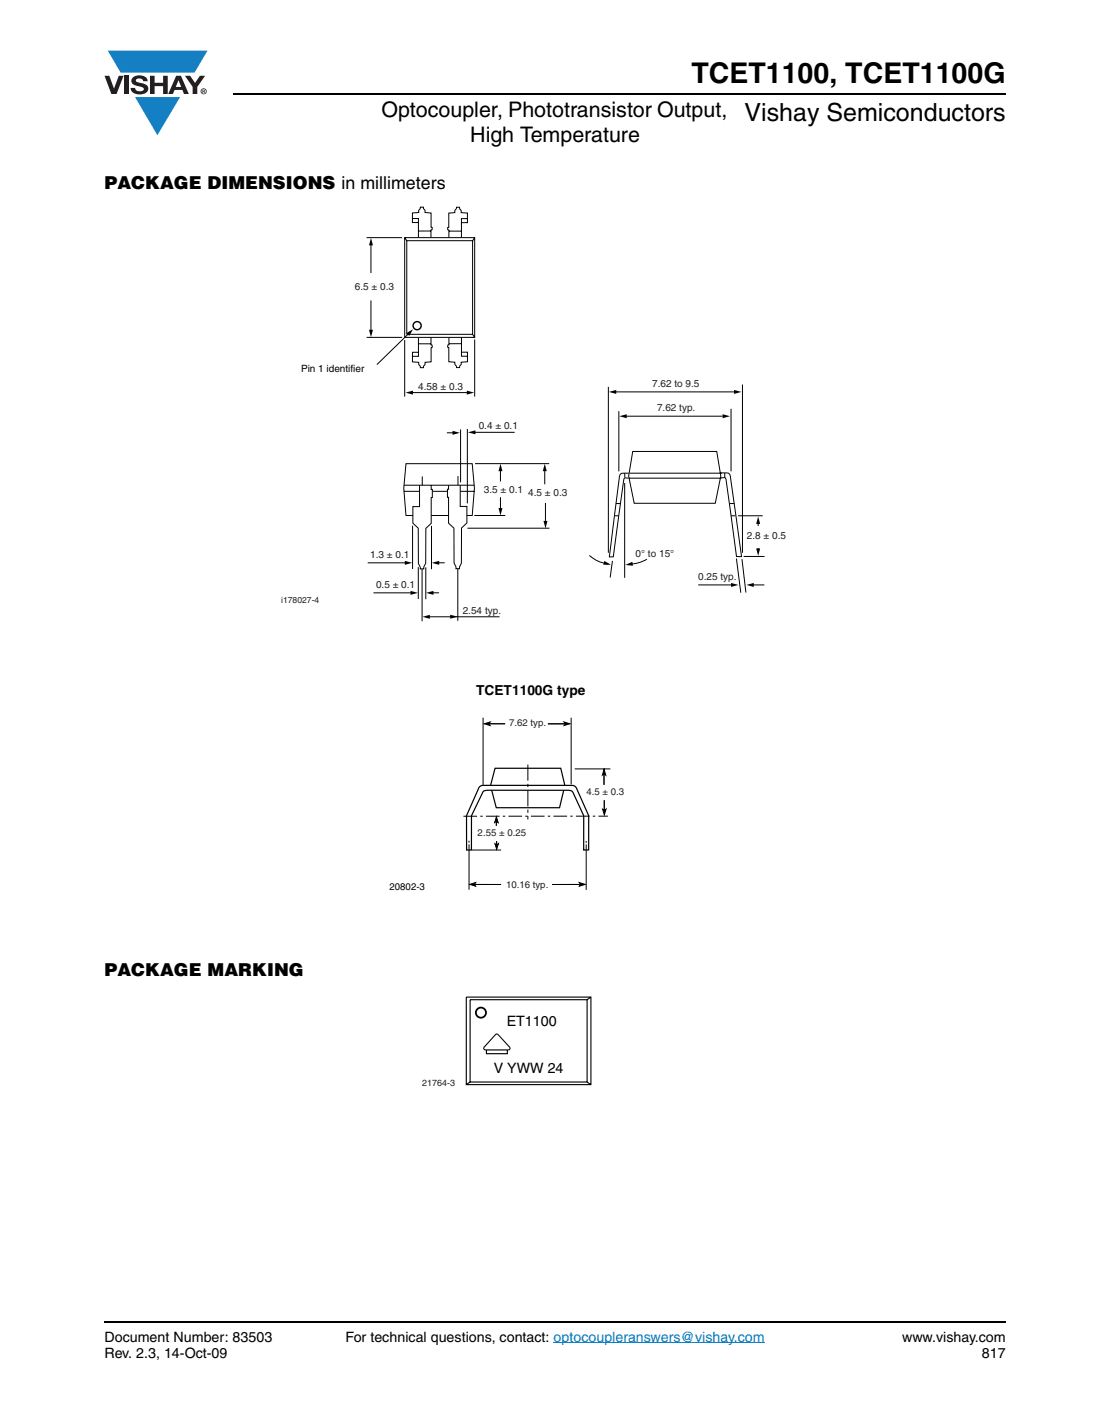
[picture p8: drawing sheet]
<svg xmlns="http://www.w3.org/2000/svg" width="216mm" height="279mm" viewBox="0 0 216 279" stroke-linecap="round" stroke-linejoin="round" font-family="sans-serif">
<g fill="#147fc3">
<path d="M21.3 10h19.7l-2.6 4.4h-3.8h-10.8z"/>
<path d="M26.7 19.2h8.9l-4.5 7.5z"/>
</g>
<g fill="#231f20">
<path d="M20.6 15h1l.9 2.5 1-2.5h.9l-1.4 3.6h-1z"/>
<path d="M24.6 15h.9v3.6h-.9z"/>
<path d="M26.3 15.3a2.1 2.1 0 0 1 2.8 .3l.1 .4h-.9a.79 .79 0 0 0-.7-.5 .79 .79 0 0 0-.8 .4l.3 .3 1 .2a1.08 1.08 0 0 1 1.2 1.1 1.08 1.08 0 0 1-1.1 1.1 1.73 1.73 0 0 1-2.4-1.2h.9a.96 .96 0 0 0 .8 .6 .96 .96 0 0 0 .9-.4 1.31 1.31 0 0 0-1.2-.6 1.03 1.03 0 0 1-1.1-.6 1.03 1.03 0 0 1 .2-1.1z"/>
<path d="M29.6 15h.9v1.3h1.7v-1.3h.9v3.6h-.9v-1.6h-1.7v1.6h-.9z"/>
<path d="M36.5 15h1.1l.9 1.4 1-1.4h1l-1.5 2.2v1.4h-.9v-1.4z"/>
<path d="M35.3 15.8l.5 1.4h-1.1zM34.8 15l-1.6 3.6h1l.3-.8h1.5l.3 .8h1l-1.6-3.6z"/>
<path d="M39.8 18a.46 .46 0 0 1 .9 0 .46 .46 0 0 1-.9 0zM39.6 18a.6 .6 0 0 0 1.2 0 .6 .6 0 0 0-1.2 0z"/>
<path d="M40.1 17.8h.2v.2h-.2zM40 17.7v.7h.1v-.3l.4 .3-.2-.3 .2-.2-.1-.2z"/>
</g>
<path d="M109.3 265.1h41.7" fill="none" stroke="#007ec4" stroke-width=".2"/>
<path d="M46.1 18.6h152.5M20.6 261h178" fill="none" stroke="#000" stroke-width=".36"/>
<path d="M55.5 40.8h99.8v81.9h-99.8z" fill="#fff"/>
<g fill="#000">
<path d="M73.3 47l.4 1.4h-.8zM72.9 65.1h.8l-.4 1.5zM80.1 77.5l1.5-.4v.8zM92.2 77.1l1.5 .4-1.5 .4zM98.9 91.6l.4 1.4h-.8zM107.6 91.6l.4 1.4h-.8zM122.3 82.2l1.5-.4v.8zM142.7 81.8l1.5 .4-1.5 .4zM80 110.7l1.4 .4-1.4 .4zM85.3 111.1l1.5-.4v.8zM98.5 100.3h.8l-.4 1.5zM107.4 102.9h.7l-.4 1.4z"/>
<path d="M119.4 110.8l1.3 .7h-1.5zM123.5 111.5l1.4-.6 .1 .8zM144.4 115.1l1.5 .4-1.5 .4zM147.4 115.5l1.5-.4v.8zM149.8 102l.4 1.5h-.8zM149.4 108.3h.8l-.4 1.5zM83.4 121.8l1.5-.4v.8zM88.9 121.4l1.5 .4-1.5 .4z"/>
</g>
<g fill="none" stroke="#000" stroke-width=".2">
<path d="M72.4 46.9h7M73.3 48.2v5.7M73.3 59.3v6M79.9 46.9h13.9v19.7h-13.9zM79.9 47l.4 .5M80.4 47.5h13v18.5h-13zM81.5 43.1v.8h1.1M85.1 45.6h-2.4M85.1 46.9v-1.5h.2l.1-.4-.2-.1v-2.8l-1.2-.1-.1-.5-.2-.3-.1-.3h-.6v.3l-.3 .3v.5h-1.2v1.1h1.1v3.8M88.7 46.9v-1.5h-.2l-.1-.3 .2-.2v-2.8l1.2-.1v-.5l.3-.3 .1-.3h.6v.4l.3 .2v.5l1.2 .1v1.1h-1.2v3.7M88.7 45.6h2.4M92.3 43.2v.8h-1.1"/>
<path d="M93.7 47l-.3 .5M72.4 66.6h7M79.9 67.1v11.2M81 65.5l-.4 .6M81.4 77.5h11M82.6 69.6h-1.1v.8M82.7 66.6v3.8h-1.2v1.1h1.2v.5l.3 .3v.3h.6l.1-.3 .3-.3v-.5l1.2-.1v-2.8l.2-.1-.1-.4h-.2v-1.5M82.7 67.9h2.4M91.1 67.9h-2.4M91.2 66.6v3.7h1.1v1.1l-1.2 .1v.5l-.3 .3v.3h-.6l-.1-.3-.2-.3-.1-.5-1.1-.1v-2.8l-.3-.1 .1-.4h.2v-1.5M91.2 69.5h1.1v.8M93.3 66l.4 .6"/>
<path d="M93.8 67v11.3M79.8 97h13.9M80.2 91.6h13.1l.4 4.8-.4 5.4h-13.1l-.4-5.4zM83.4 94.1v6.1M90.5 94v6.1M93.8 91.5h14.7M98.9 92.8v2.3M98.9 98.2v2.3M107.6 92.8v2.8M107.7 99.3v3.8M121.7 99.4h.8M122.2 81.2v11.9"/>
<path d="M123.4 95.4v18.7M124.2 93.4h-.7a.91 .91 0 0 0-1.2 1.1l-1.9 15.5 .7-.1 2.1-14.7a.63 .63 0 0 1 .7-.8h.3M124.3 94.4h18.2M124.4 93.4h18.2M125 89.1h16.6l.8 4.9-1.1 5.4h-16l-1.1-5.4zM142.4 93.4h.7a.91 .91 0 0 1 1.2 1l2.2 15.5h-1l-2-14.8a.63 .63 0 0 0-.8-.8h-.3M144.2 99.4h.8M144.4 80.7v12.4M72.6 111.1h7.5M81.5 103.8v8.6M83.4 105.5v17.2M83.4 102.4v1.7"/>
<path d="M85.2 103.8v8.6M90.4 105.4v17.2M90.5 102.3v1.8M92.3 104.3h16.2M93.7 101.8h6.1M116.4 109.7l1.5 1 2.3 .7M121 110.8l-.5 3.2M121.3 101.8h.9M127.8 110.4l-1.7 .7-2.1 .4M137.9 115.5h6.7M144.4 101.8h.8M145.5 110.3l.8 6.7"/>
<path d="M145.8 101.8h4.9M146.6 110.4l.7 6.6M146.9 109.9h4.1M148.6 115.5h2.4M149.8 102.9v5.6M84.7 121.8h14"/>
</g>
<path d="M88.6 95.8h2.3v4.2h1.3v3.3l-1 1-.1 6.9-.3 .7v.4h-.7v-.4l-.4-.7v-6.9l-1.1-1v-5.1h-.2v-1.6h.2z" fill="#fff"/>
<path d="M88.6 95.8v.8h-.2v1.6h.2v5.1l1.1 1v6.9l.4 .7v.4h.7v-.4l.3-.7 .1-6.9 1-1v-3.3h-1.3v-4.2" fill="none" stroke="#000" stroke-width=".2"/>
<path d="M82.9 95.8h2.3v.8h.2v1.6h-.2v5.1l-1.1 1v6.9l-.4 .7v.4h-.7v-.3l-.4-.7v-7l-1-1v-3.3h1.3z" fill="#fff"/>
<path d="M79.8 95.8h13.9M82.9 95.8v4.2h-1.3v3.3l1 1v7l.4 .7v.3h.7v-.4l.4-.7v-6.9l1.1-1v-5.1h.2v-1.6h-.2v-.8M88.3 85.5h1.3M91 84.8v10.5M92.3 84.7v14.7M93.7 85.4h8M123.4 93.4v.9M123.7 82.2h19M143.2 93.4v.9M85.9 111.1h1.9" fill="none" stroke="#000" stroke-width=".2"/>
<path d="M89.4 85.1l1.5 .4-1.5 .4zM92.4 85.4l1.5-.4v.8z" fill="#000"/>
<circle cx="82.4" cy="64.3" r=".8" fill="#fff"/>
<circle cx="82.4" cy="64.3" r=".8" fill="none" stroke="#000" stroke-width=".28"/>
<path d="M80.3 65.8l1.3-.8-.8 1.3z" fill="#000"/>
<path d="M80.7 65.9l-6.2 6.1" fill="none" stroke="#000" stroke-width=".2"/>
<path d="M149.4 103.9h.6v4.1h-.6z" fill="#fff"/>
<path d="M120.3 77.4l1.4-.4v.8zM145 77l1.5 .4-1.5 .4zM81.1 116.7l1.5 .4-1.5 .4zM84.2 117.1l1.4-.4v.8z" fill="#000"/>
<path d="M120.2 76.4v32.8M121.6 77.4h23.4M146.7 75.9v33.3M73.8 117.1h7.4M82.6 112v6.3M84.1 112v6.3M84.8 117.1h1.9" fill="none" stroke="#000" stroke-width=".2"/>
<path d="M76.9 135h46.4v41.1h-46.4z" fill="#fff"/>
<path d="M97.8 151.7h13l.9 3.9-.3 .3-.9 3.6h-12.5l-.9-3.6-.3-.3z" fill="none" stroke="#000" stroke-width=".24"/>
<path d="M94.8 155.3l.4-.2h16.4l1.9 .1 .3 .3 2.5 5.6v6.7h-1v-6.7l-2-4.4a.9 .9 0 0 0-1.1-.7h-15.4a1.27 1.27 0 0 0-1.5 .6l-2.2 4.5v6.7h-.9v-6.7z" fill="#fff"/>
<path d="M94.8 155.3l.4-.2h16.4l1.9 .1 .3 .3 2.5 5.6v6.7h-1v-6.7l-2-4.4a.9 .9 0 0 0-1.1-.7h-15.4a1.27 1.27 0 0 0-1.5 .6l-2.2 4.5v6.7h-.9v-6.7z" fill="none" stroke="#000" stroke-width=".24"/>
<path d="M91.5 161.2h28.6" fill="none" stroke="#000" stroke-width=".2" stroke-dasharray="2.7 .6 .5 .6" stroke-linecap="butt"/>
<g fill="none" stroke="#000" stroke-width=".2">
<path d="M95.4 141.7v13.3M95.7 142.9l1.1-.3-.3 .3 .3 .4zM96.4 142.9h3.4M108.2 142.9h3.7M111.4 142.6l1.2 .3-1.2 .4 .3-.4zM112.8 141.7v13.2M113.5 151.8h7.1M119 159.8l.4 .3 .3-.3-.3 1.1zM119.3 152.5v2.5M119.3 151.9l.4 1.2-.4-.3-.3 .2zM119.4 158v2.2M92.6 166v.4"/>
<path d="M92.6 166.7v9M92.8 174.6l1.1-.3-.3 .3 .3 .4zM93.2 167.8h5.8M93.4 174.6h5.6M97.8 166.6l.3 .3 .3-.3-.3 1.1zM98 161.8v1.2M98.1 161.3l.3 1.1-.3-.3-.4 .3zM98.1 166.1v.9M109.1 174.6h5.9M114.4 174.3l1.2 .3-1.1 .4 .2-.4zM115.8 166v.4M115.8 166.7v9"/>
</g>
<path d="M95.7 142.9l1.1-.3-.3 .3 .3 .4zM111.4 142.6l1.2 .3-1.2 .4 .3-.4zM119.3 151.9l.4 1.2-.4-.3-.3 .2zM92.8 174.6l1.1-.3-.3 .3 .3 .4zM98 161.8v1.2zM98.1 161.3l.3 1.1-.3-.3-.4 .3zM98.1 166.1v.9zM97.8 166.6l.3 .3 .3-.3-.3 1.1zM114.4 174.3l1.2 .3-1.1 .4 .2-.4zM119 159.8l.4 .3 .3-.3-.3 1.1z" fill="#000"/>
<path d="M104.3 151v10.8" fill="none" stroke="#000" stroke-width=".2" stroke-dasharray="3.2 .6 .6 .6" stroke-linecap="butt"/>
<path d="M83.4 196.8h33.4v18h-33.4z" fill="#fff"/>
<path d="M92.1 196.9h24.6v17.3h-24.6zM92.9 197.4h23.1v16.3h-23.1zM116.7 196.9l-.7 .5M92.9 213.6l-.8 .5M116 213.7l.7 .4" fill="none" stroke="#000" stroke-width=".22"/>
<circle cx="95" cy="200" r="1" fill="#fff"/>
<circle cx="95" cy="200" r="1" fill="none" stroke="#000" stroke-width=".35"/>
<path d="M97.9 204.4l.2-.1 .3 .1 2.2 2.5v.3h-4.9v-.3zM96.2 207.4h3.9v.5h-3.9zM97.8 204.2l-2.2 2.5a.43 .43 0 0 0 0 .6l.4 .1v.8h4.3v-.8l.4-.1a.44 .44 0 0 0 0-.7l-2.2-2.4a.44 .44 0 0 0-.7 0z" fill="#000"/>
<text font-size="5.6" x="136.6" y="16.4">TCET1100, TCET1100G</text>
<text font-size="4.9" x="147.1" y="24">Vishay Semiconductors</text>
<g font-size="4.2">
<text x="75.3" y="23.1">Optocoupler, Phototransistor Output,</text>
<text x="92.9" y="28.1">High Temperature</text>
</g>
<g font-size="3.5">
<text x="20.6" y="37.3">PACKAGE DIMENSIONS in millimeters</text>
<text x="20.6" y="192.7">PACKAGE MARKING</text>
</g>
<g font-size="2.8">
<text x="100.1" y="202.7">ET1100</text>
<text x="97.5" y="212">V YWW 24</text>
<text x="20.6" y="264.9">Document Number: 83503</text>
<text x="20.6" y="268.1">Rev. 2.3, 14-Oct-09</text>
<text x="68.2" y="264.9">For technical questions, contact: optocoupleranswers@vishay.com</text>
<text x="178.2" y="264.9">www.vishay.com</text>
<text x="194" y="268.1">817</text>
</g>
<text font-size="2.7" x="94.1" y="137.3">TCET1100G type</text>
<g font-size="2" fill="#231f20">
<text x="70.1" y="57.2">6.5 ± 0.3</text>
<text x="82.6" y="77">4.58 ± 0.3</text>
<text x="128.8" y="76.4">7.62 to 9.5</text>
<text x="129.8" y="81.2">7.62 typ.</text>
<text x="94.6" y="84.7">0.4 ± 0.1</text>
<text x="95.6" y="97.3">3.5 ± 0.1</text>
<text x="104.3" y="97.8">4.5 ± 0.3</text>
<text x="147.5" y="106.4">2.8</text>
<text x="150.8" y="106.4">± 0.5</text>
<text x="73.1" y="110.2">1.3 ± 0.1</text>
<text x="125.6" y="109.9">0° to 15°</text>
<text x="74.3" y="116.2">0.5 ± 0.1</text>
<text x="137.9" y="114.6">0.25 typ.</text>
<text x="91.4" y="121.2">2.54 typ.</text>
</g>
<text font-size="2" x="59.5" y="73.5">Pin 1 identifier</text>
<g font-size="1.9" fill="#231f20">
<text x="100.6" y="143.4">7.62 typ.</text>
<text x="115.8" y="156.9">4.5 ± 0.3</text>
<text x="94.4" y="165.1">2.55 ± 0.25</text>
<text x="100" y="175.3">10.16 typ.</text>
</g>
<text font-size="1.9" x="76.9" y="175.7">20802-3</text>
<text font-size="1.8" fill="#231f20" x="83.4" y="214.4">21764-3</text>
<text font-size="1.7" fill="#231f20" x="55.5" y="119.1">i178027-4</text>
</svg>
